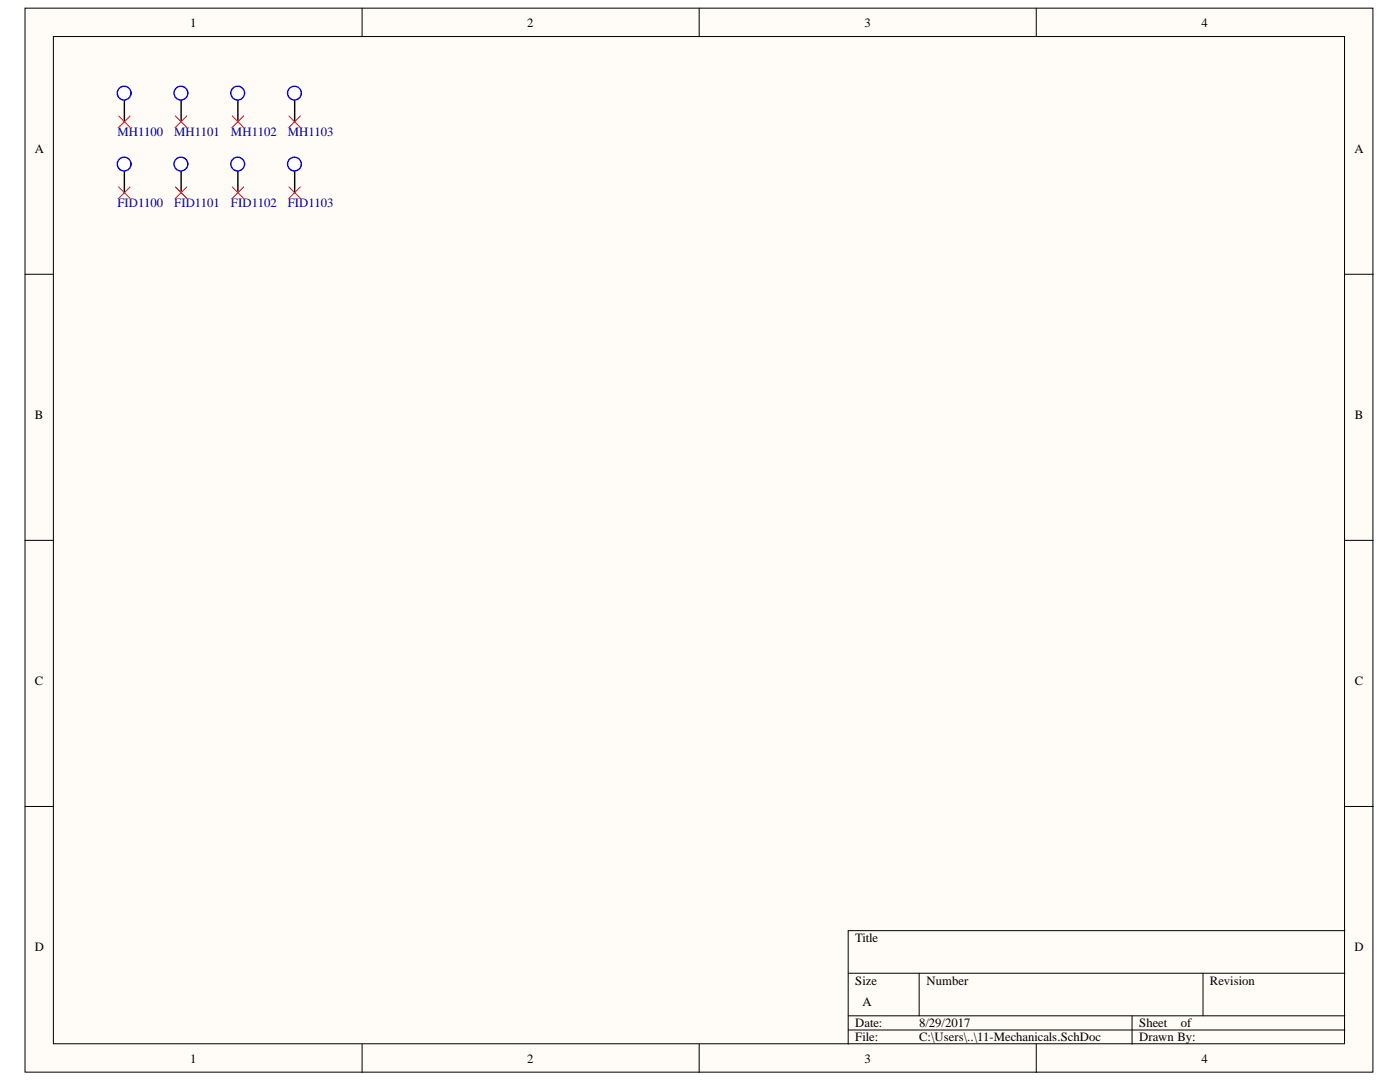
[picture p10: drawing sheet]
<svg xmlns="http://www.w3.org/2000/svg" width="279mm" height="216mm" viewBox="0 0 279 216" stroke-linecap="round" stroke-linejoin="round" font-family="sans-serif">
<g fill="#fffcf8" stroke="#000" stroke-width=".2">
<path d="M5 1.6h269v212.3h-269z"/>
<path d="M10.7 7.3h257.6v201h-257.6z"/>
</g>
<g fill="none" stroke="#000" stroke-width=".2">
<path d="M72.3 1.6v5.7M139.5 1.6v5.7M206.8 1.6v5.7M5 54.7h5.7M268.4 54.7h5.7M5 107.8h5.7M268.4 107.8h5.7M5 160.9h5.7M268.4 160.9h5.7M169.3 194.2h99.1M183.4 194.2v8.5M240.1 194.2v8.5"/>
<path d="M268.4 185.7h-99.1v22.7M72.3 208.4v5.6M139.5 208.4v5.6M169.3 202.7h99.1M169.3 205.5h99.1M206.8 208.4v5.6M225.9 202.7v5.7"/>
</g>
<path d="M24.8 18.6v5.7" fill="none" stroke="#000" stroke-width=".28"/>
<circle cx="24.8" cy="18.6" r="1.37" fill="#fff" stroke="#00f" stroke-width=".28"/>
<path d="M36.1 18.6v5.7" fill="none" stroke="#000" stroke-width=".28"/>
<circle cx="36.1" cy="18.6" r="1.37" fill="#fff" stroke="#00f" stroke-width=".28"/>
<path d="M47.5 18.6v5.7" fill="none" stroke="#000" stroke-width=".28"/>
<circle cx="47.4" cy="18.6" r="1.37" fill="#fff" stroke="#00f" stroke-width=".28"/>
<path d="M58.8 18.6v5.7" fill="none" stroke="#000" stroke-width=".28"/>
<circle cx="58.8" cy="18.6" r="1.37" fill="#fff" stroke="#00f" stroke-width=".28"/>
<path d="M23.7 23.1l2.3 2.3M26 23.1l-2.3 2.3M35 23.1l2.3 2.3M37.3 23.1l-2.3 2.3M46.3 23.1l2.3 2.3M48.6 23.1l-2.3 2.3M57.7 23.1l2.2 2.3M59.9 23.1l-2.2 2.3" fill="none" stroke="#f00" stroke-width=".2"/>
<path d="M24.8 32.8v5.6" fill="none" stroke="#000" stroke-width=".28"/>
<circle cx="24.8" cy="32.7" r="1.37" fill="#fff" stroke="#00f" stroke-width=".28"/>
<path d="M36.1 32.8v5.6" fill="none" stroke="#000" stroke-width=".28"/>
<circle cx="36.1" cy="32.7" r="1.37" fill="#fff" stroke="#00f" stroke-width=".28"/>
<path d="M47.5 32.8v5.6" fill="none" stroke="#000" stroke-width=".28"/>
<circle cx="47.4" cy="32.7" r="1.37" fill="#fff" stroke="#00f" stroke-width=".28"/>
<path d="M58.8 32.8v5.6" fill="none" stroke="#000" stroke-width=".28"/>
<circle cx="58.8" cy="32.7" r="1.37" fill="#fff" stroke="#00f" stroke-width=".28"/>
<path d="M23.7 37.3l2.3 2.3M26 37.3l-2.3 2.3M35 37.3l2.3 2.3M37.3 37.3l-2.3 2.3M46.3 37.3l2.3 2.3M48.6 37.3l-2.3 2.3M57.7 37.3l2.2 2.3M59.9 37.3l-2.2 2.3" fill="none" stroke="#f00" stroke-width=".2"/>
<g font-size="2.5">
<text x="38" y="5.3">1</text>
<text x="105.2" y="5.3">2</text>
<text x="172.5" y="5.3">3</text>
<text x="239.8" y="5.3">4</text>
<text x="6.9" y="30.4">A</text>
<text x="270.3" y="30.4">A</text>
<text x="6.9" y="83.5">B</text>
<text x="270.4" y="83.5">B</text>
<text x="6.9" y="136.7">C</text>
<text x="270.4" y="136.7">C</text>
<text x="6.9" y="189.8">D</text>
<text x="170.7" y="188">Title</text>
<text x="270.3" y="189.8">D</text>
<text x="170.7" y="196.5">Size</text>
<text x="184.9" y="196.5">Number</text>
<text x="241.5" y="196.5">Revision</text>
<text x="172.1" y="200.7">A</text>
<text x="170.7" y="205">Date:</text>
<text x="170.7" y="207.8">File:</text>
<text x="183.5" y="205">8/29/2017</text>
<text x="183.5" y="207.8">C:\Users\..\11-Mechanicals.SchDoc</text>
<text x="227.4" y="205">Sheet</text>
<text x="227.4" y="207.8">Drawn By:</text>
<text x="235.6" y="205">of</text>
<text x="38" y="212.1">1</text>
<text x="105.2" y="212.1">2</text>
<text x="172.5" y="212.1">3</text>
<text x="239.8" y="212.1">4</text>
</g>
<g font-size="2.5" fill="#000080">
<text x="23.4" y="27.1">MH1100</text>
<text x="34.8" y="27.1">MH1101</text>
<text x="46.1" y="27.1">MH1102</text>
<text x="57.4" y="27.1">MH1103</text>
<text x="23.4" y="41.3">FID1100</text>
<text x="34.8" y="41.3">FID1101</text>
<text x="46.1" y="41.3">FID1102</text>
<text x="57.4" y="41.3">FID1103</text>
</g>
</svg>
